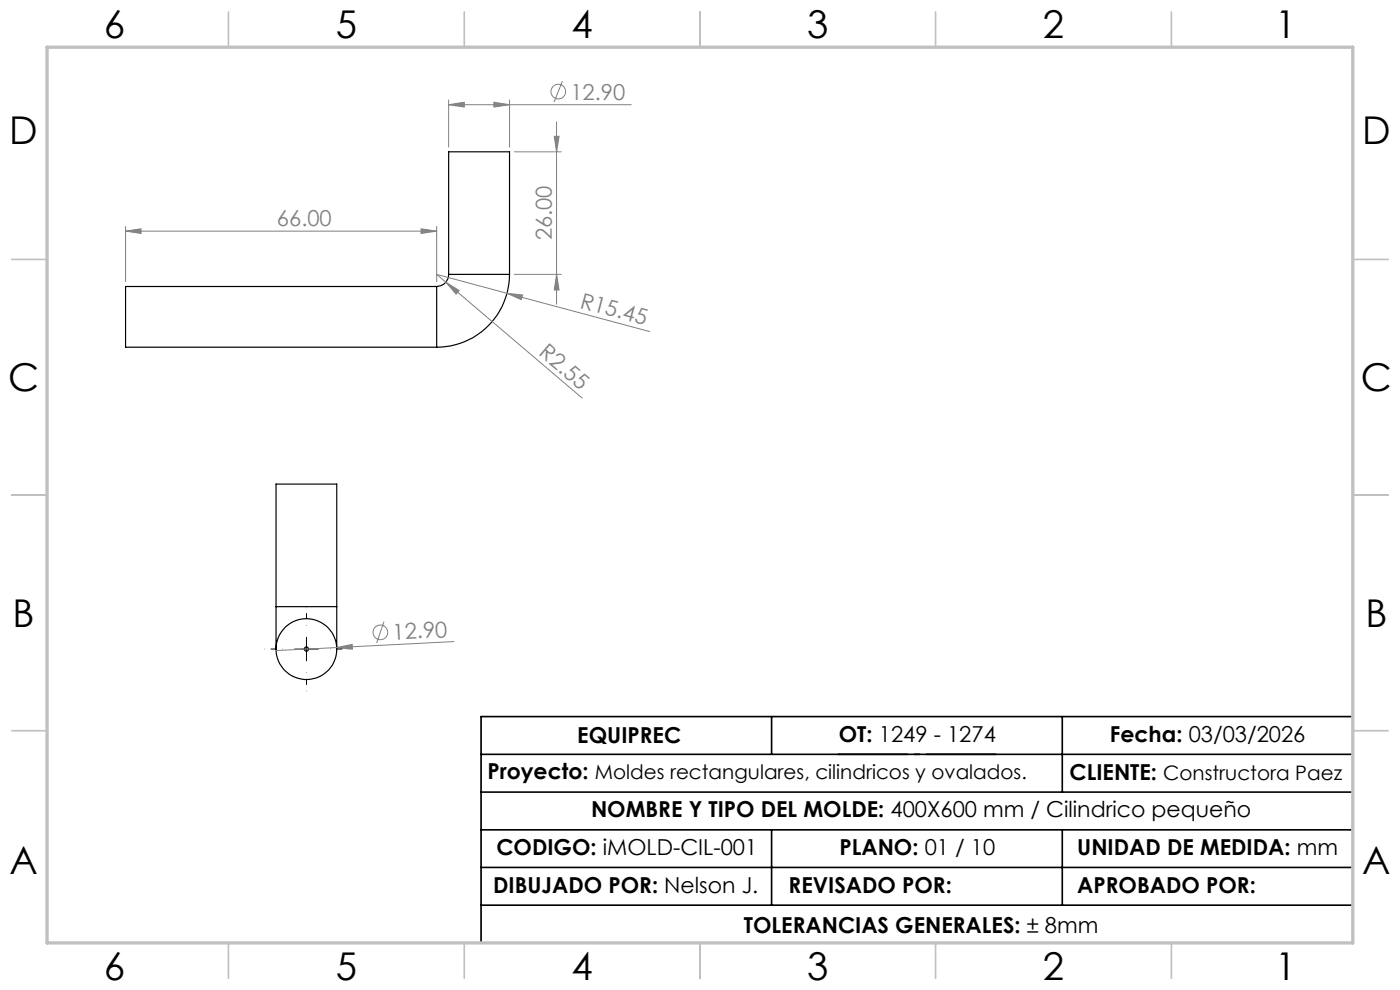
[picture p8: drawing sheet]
<svg xmlns="http://www.w3.org/2000/svg" width="297mm" height="210mm" viewBox="0 0 297 210" stroke-linecap="round" stroke-linejoin="round" font-family="sans-serif">
<g fill="none" stroke="#000" stroke-width=".25">
<path d="M95.2 58.2a2.57 2.57 0 0 1-2.6 2.6M95.2 58.2v-26h12.9v26M95.2 58.2h12.9M108.1 58.2a15.5 15.5 0 0 1-15.5 15.5M92.6 60.8h-66v12.9h66M92.6 60.8v12.9M58.6 128.7v9M58.6 128.7v-26h12.8v26M58.6 128.7h12.8M71.4 128.7v9"/>
<circle cx="65" cy="137.7" r="6.5"/>
<circle cx="65" cy="137.7" r=".46"/>
</g>
<g fill="none" stroke="#808080" stroke-width=".21">
<path d="M119.3 17.2l-1.8 4.5M95.2 22.2l3.3-.5v1zM95.2 21.2v10M95.2 22.2h38.7M104.8 21.7l3.3 .5-3.3 .5zM108.1 21.2v10M109.1 32.2h10M117.6 28.9h1l-.5 3.3zM118.1 25.9v38.6M26.6 49l3.3-.5v1zM26.6 48v11.8M26.6 49h66"/>
<path d="M89.3 48.5l3.3 .5-3.3 .5zM92.6 48v11.8M94.6 59.9l2.8 1.7-.6 .8zM94.6 59.9l28.9 24.5M94.6 59.9l-2-1.7 15 4M109.1 58.2h10M118.1 58.2l.5 3.3h-1zM107.6 62.2l3.3 .4-.3 1zM107.6 62.2l30.2 8.1M71.4 137.4l3.3-.7 .1 1zM71.4 137.4l-12.8 .6M81.5 131.9l-1.6 4.5"/>
<path d="M96.3 136.1l-24.9 1.3"/>
<circle cx="118.4" cy="19.4" r="1.55"/>
<circle cx="80.7" cy="134.1" r="1.55"/>
</g>
<path d="M60 137.7h-3.9M65 132.7v-4M70 137.7h4M65 142.7v3.9" fill="none" stroke="#000" stroke-width=".21" stroke-dasharray="15.2 1.3 1.3 1.3" stroke-dashoffset="15.2" stroke-linecap="butt"/>
<path d="M177.7 160h33.7" fill="none" stroke="#000" stroke-width=".35" stroke-dasharray="15.2 1.3 1.3 1.3" stroke-dashoffset=".3" stroke-linecap="butt"/>
<path d="M62.5 137.7h5M65 135.2v5" fill="none" stroke="#000" stroke-width=".21"/>
<path d="M163.7 152v8M225.4 152v16M287 152h-184.9v48M102.1 160h184.9M102.1 168h184.9M102.1 176h184.9M163.7 176v16M225.4 176v16M102.1 184h184.9M102.1 192h184.9" fill="none" stroke="#000" stroke-width=".35"/>
<g fill="none" stroke="#c0c0c0" stroke-width=".35">
<path d="M48.5 2.5v7.5M98.5 2.5v7.5M148.5 2.5v7.5M198.5 2.5v7.5M248.5 2.5v7.5M2.5 55h7.5M287 55h7.5M2.5 105h7.5M287 105h7.5M2.5 155h7.5M287 155h7.5M48.5 200v7.5"/>
<path d="M98.5 200v7.5M148.5 200v7.5M198.5 200v7.5M248.5 200v7.5"/>
</g>
<path d="M10 10h277v190h-277z" fill="none" stroke="#c0c0c0" stroke-width=".7"/>
<g fill="#808080">
<path d="M71.4 137.4l3.3-.7 .1 1z"/>
<path d="M94.6 59.9l2.8 1.7-.6 .8z"/>
<path d="M107.6 62.2l3.3 .4-.3 1z"/>
<path d="M89.3 48.5l3.3 .5-3.3 .5zM26.6 49l3.3-.5v1zM104.8 21.7l3.3 .5-3.3 .5zM95.2 22.2l3.3-.5v1z"/>
<path d="M118.1 58.2l.5 3.3h-1zM117.6 28.9h1l-.5 3.3z"/>
</g>
<g font-size="8.1">
<text x="22" y="8">6</text>
<text x="71.2" y="8">5</text>
<text x="121.2" y="8">4</text>
<text x="171.3" y="8">3</text>
<text x="221.3" y="8">2</text>
<text x="270.5" y="8">1</text>
<text x="2" y="30.5">D</text>
<text x="289" y="30.5">D</text>
<text x="1.7" y="83">C</text>
<text x="288.7" y="83">C</text>
<text x="2.7" y="133">B</text>
<text x="289.7" y="133">B</text>
<text x="2" y="185.5">A</text>
<text x="289" y="185.5">A</text>
<text x="22" y="208">6</text>
<text x="71.2" y="208">5</text>
<text x="121.2" y="208">4</text>
<text x="171.3" y="208">3</text>
<text x="221.3" y="208">2</text>
<text x="270.5" y="208">1</text>
</g>
<g font-size="4.7" fill="#808080">
<text x="121" y="21.1">12.90</text>
<text x="58.8" y="48">66.00</text>
<text x="117.1" y="51" transform="rotate(-90 117.1 51)">26.00</text>
<text x="122.9" y="65.3" transform="rotate(15 122.9 65.3)">R15.45</text>
<text x="114.1" y="75.1" transform="rotate(40 114.1 75.1)">R2.55</text>
<text x="83.4" y="135.7" transform="rotate(-3 83.4 135.7)">12.90</text>
</g>
<g font-size="4.7">
<text x="122.5" y="157.5">EQUIPREC</text>
<text x="178" y="157.4">OT: 1249 - 1274</text>
<text x="235.5" y="157.5">Fecha: 03/03/2026</text>
<text x="103.4" y="165.2">Proyecto: Moldes rectangulares, cilindricos y ovalados.</text>
<text x="226.9" y="165.5">CLIENTE: Constructora Paez</text>
<text x="125.4" y="173.3">NOMBRE Y TIPO DEL MOLDE: 400X600 mm / Cilindrico pequeño</text>
<text x="105.3" y="181.3">CODIGO: iMOLD-CIL-001</text>
<text x="178.1" y="181.3">PLANO: 01 / 10</text>
<text x="228.5" y="181.3">UNIDAD DE MEDIDA: mm</text>
<text x="104.6" y="189.5">DIBUJADO POR: Nelson J.</text>
<text x="167.3" y="189.5">REVISADO POR:</text>
<text x="228.5" y="189.5">APROBADO POR:</text>
<text x="157.8" y="197.9">TOLERANCIAS GENERALES: ± 8mm</text>
</g>
</svg>
